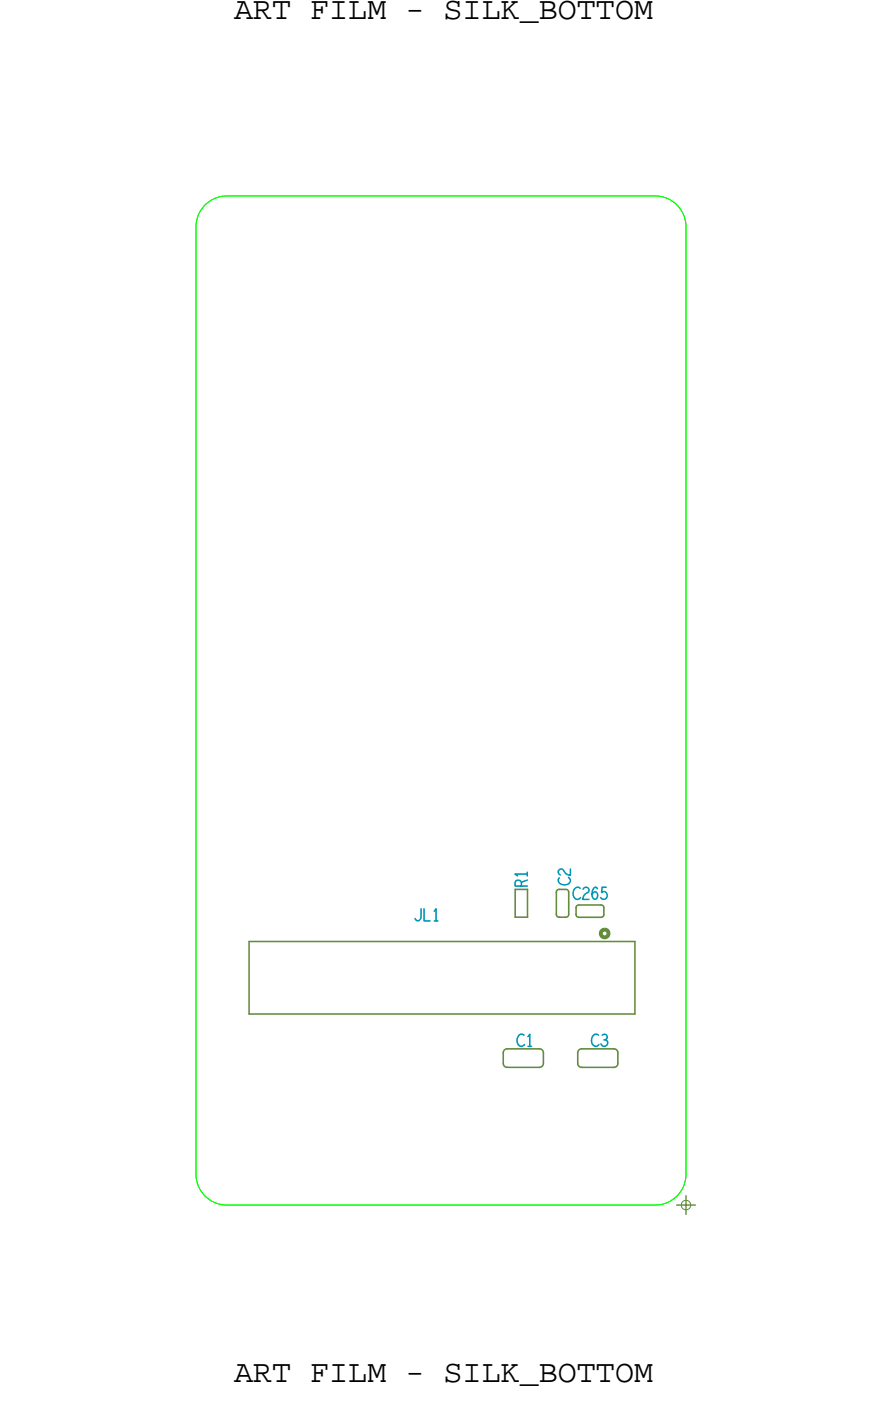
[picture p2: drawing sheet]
<svg xmlns="http://www.w3.org/2000/svg" width="57mm" height="91mm" viewBox="0 0 57 91" stroke-linecap="round" stroke-linejoin="round" font-family="sans-serif">
<!-- layer: Board Outline -->
<path d="M12.7 14.7v61.4zM13.3 13.3l.6-.4 .8-.2h27.8a2 2 0 0 1 1.9 2v61.4a2 2 0 0 1-1.9 2h-27.8a2 2 0 0 1-2-2v-61.4l.1-.7zM14.7 12.7h27.7zM14.7 12.7a2 2 0 0 0-2 2M42.5 12.7a2 2 0 0 1 1.9 2M44.4 14.7v61.4zM12.7 76.1a2 2 0 0 0 2 2M14.7 78.1h27.7zM44.4 76.1a2 2 0 0 1-2 2" fill="none" stroke="#0f0" stroke-width=".06"/>
<!-- layer: Components -->
<g fill="none" stroke="#638b3a" stroke-width=".1">
<path d="M33.4 59.4h.8zM33.4 57.6v1.8zM34.2 57.6v1.8zM36 57.8v1.5zM36 59.3l.2 .1M36.2 59.4h.5zM36.2 57.6l-.2 .2M36.8 57.8v1.5zM36.8 59.3l-.1 .1M37.3 58.8v.5zM37.3 59.3l.2 .2M37.5 59.5h1.4z"/>
<path d="M37.5 58.7l-.2 .1M38.9 58.7l.2 .1M39.1 59.3l-.2 .2M39.1 58.8v.5zM16.1 65.7h25zM16.1 61h25zM16.1 61v4.7zM32.6 68.2v.7zM32.6 68.9l.1 .2 .2 .1M32.9 68h2.1zM32.9 68l-.2 .1-.1 .1M32.9 69.2h2.1z"/>
<path d="M35 68l.1 .1 .1 .1M35.2 68.9l-.1 .2-.1 .1M35.2 68.2v.7zM37.4 68.2v.7zM37.4 68.9l.1 .2 .2 .1M37.7 69.2h2.1zM37.7 68h2.1zM37.7 68l-.2 .1-.1 .1M39.8 68l.2 .1v.1M40 68.9v.2l-.2 .1M40 68.2v.7zM41.1 61v4.7z"/>
</g>
<path d="M39 60.3h.2h.2v.2v.2l-.2 .1-.2-.1-.1-.2z" fill="none" stroke="#638b3a" stroke-width=".25"/>
<!-- layer: Drawing Origin -->
<path d="M44.2 77.9l.2-.1 .3 .1 .1 .2-.1 .2-.3 .1-.2-.1-.1-.2z" fill="none" stroke="#638b3a" stroke-width=".06"/>
<path d="M43.8 78.1h1.3M44.5 77.5v1.2" fill="none" stroke="#638b3a" stroke-width=".09"/>
<g font-size="2.1">
<text x="15.2" y="1.2">ART FILM - SILK_BOTTOM</text>
<text x="15.2" y="89.6">ART FILM - SILK_BOTTOM</text>
</g>
<g font-size="1.3" fill="#0097b7">
<text x="26.8" y="59.7">JL1</text>
<text x="34.2" y="57.5" transform="rotate(-90 34.2 57.5)">R1</text>
<text x="37" y="57.4" transform="rotate(-90 37 57.4)">C2</text>
<text x="37.1" y="58.3">C265</text>
<text x="33.5" y="67.8">C1</text>
<text x="38.3" y="67.8">C3</text>
</g>
</svg>
